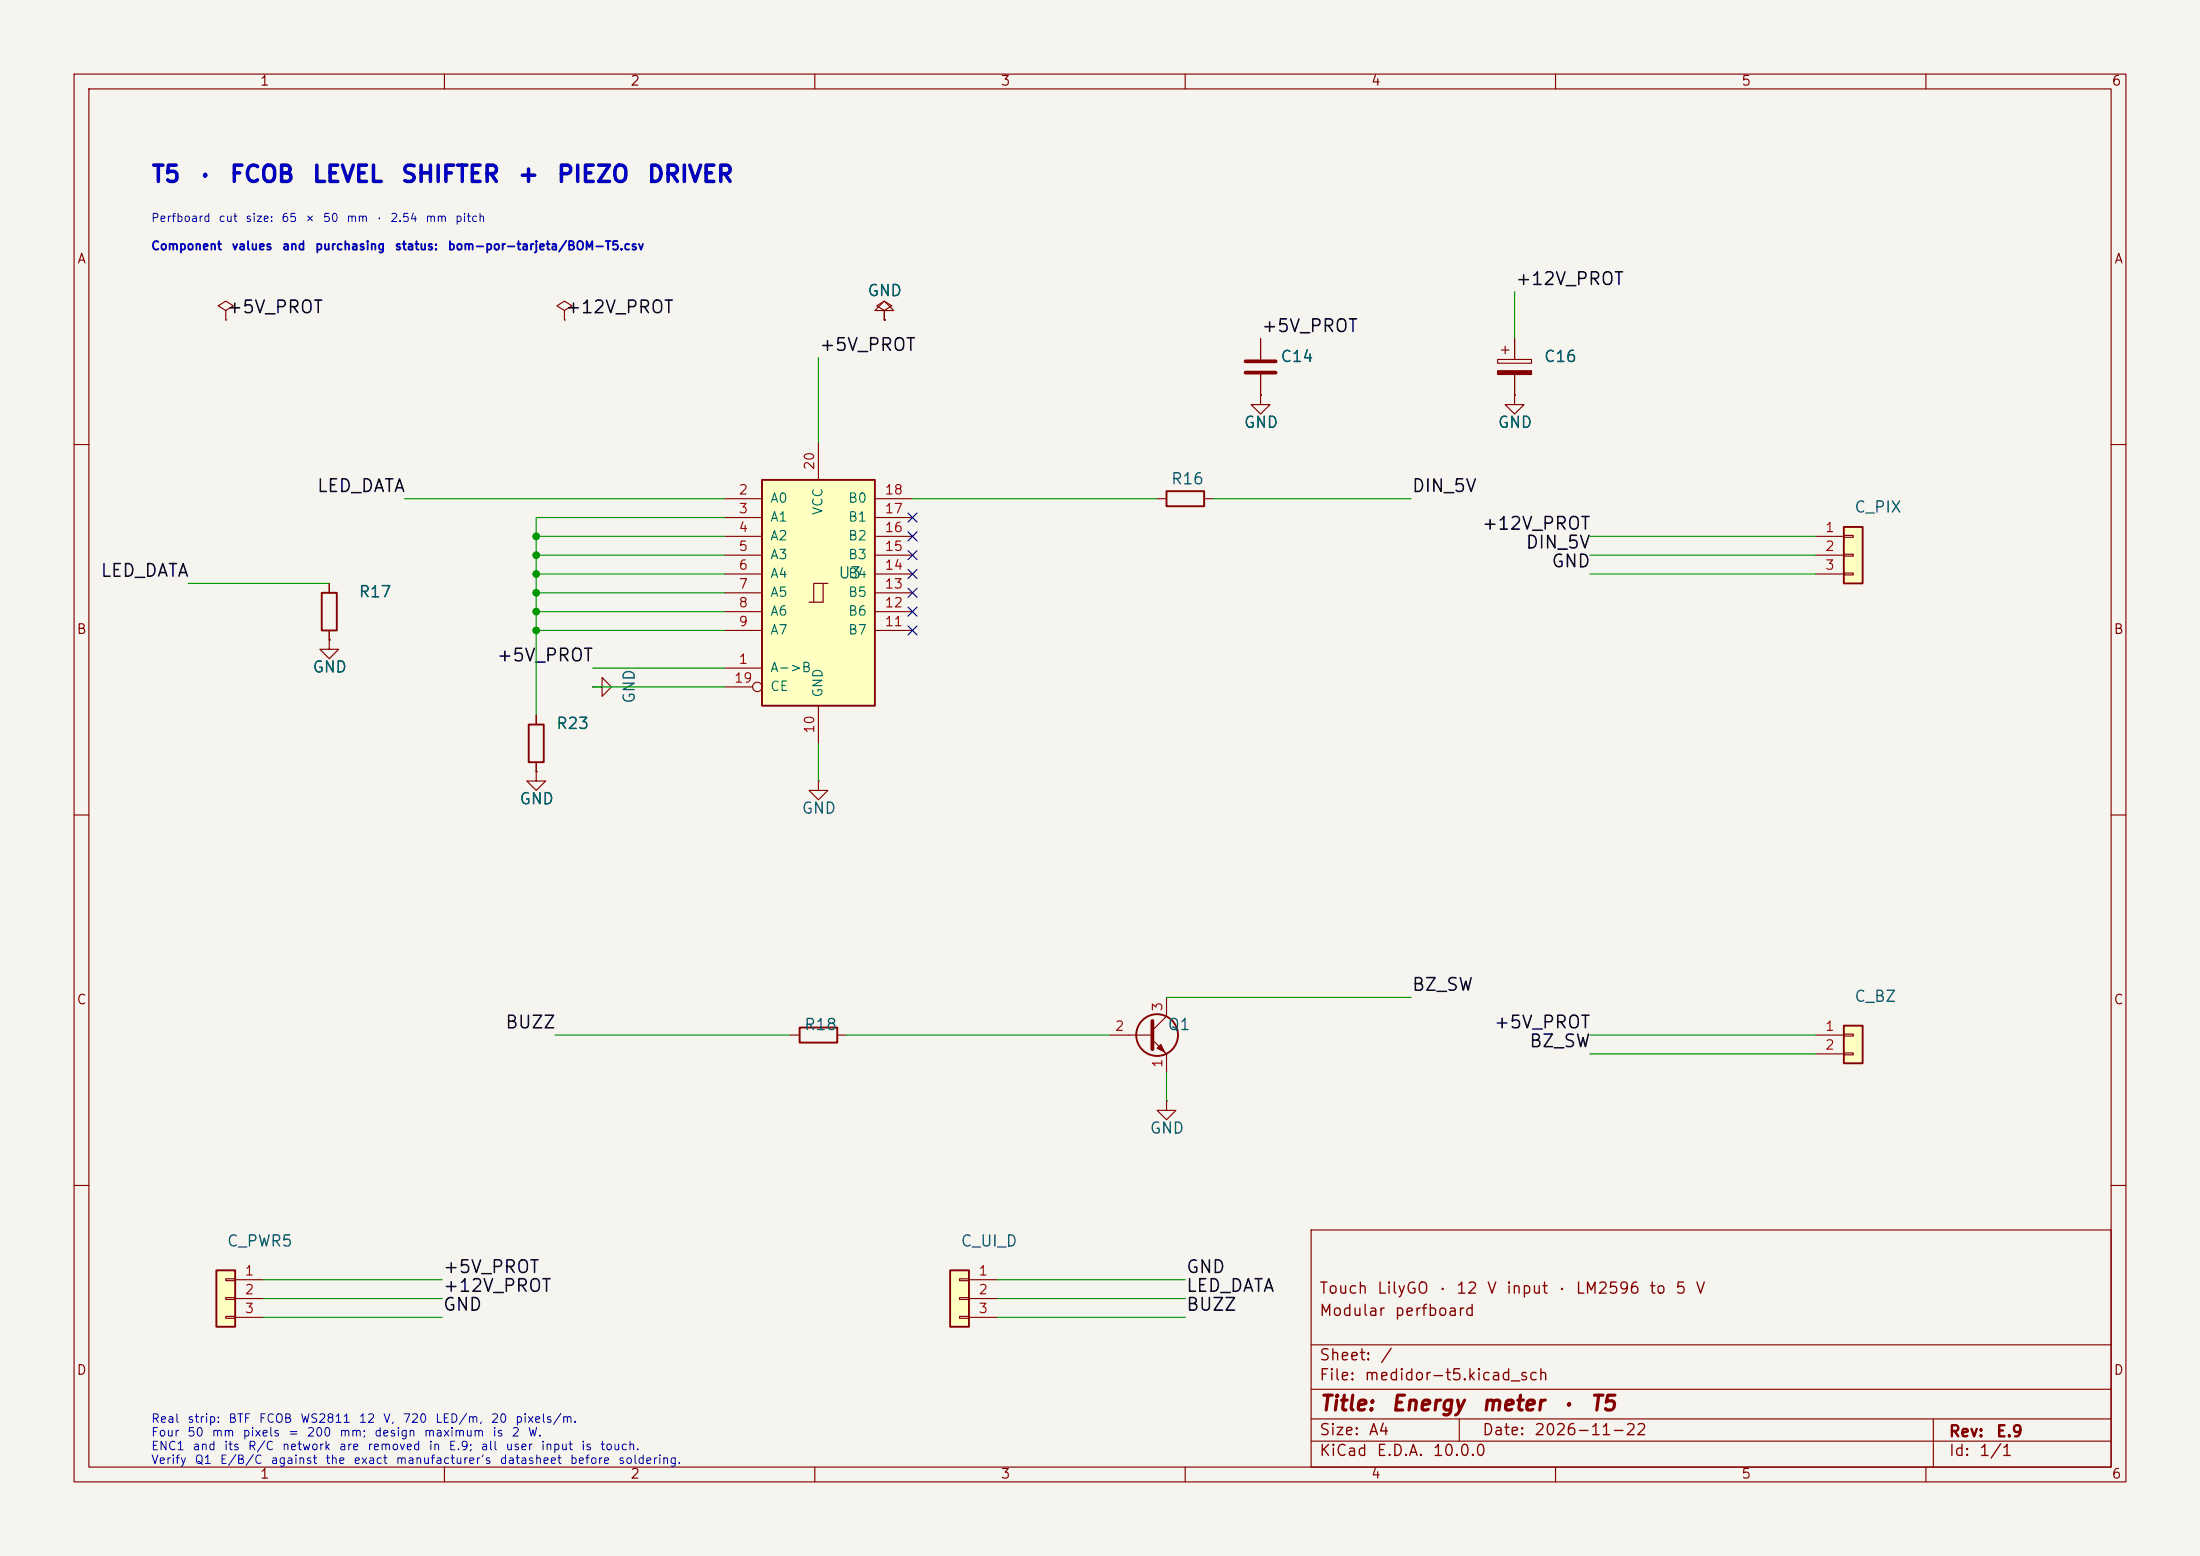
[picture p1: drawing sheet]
(kicad_sch
 (version 20250114)
 (generator "eeschema")
 (generator_version "9.0")
 (paper "A4")
 (title_block
  (title "Energy meter · T5")
  (date "2026-11-22")
  (rev "E.9")
  (company "")
  (comment 1 "Modular perfboard")
  (comment 2 "Touch LilyGO · 12 V input · LM2596 to 5 V"))
 (lib_symbols
  (symbol "74xx:74LS245"
   (pin_names
    (offset 1.016)) (exclude_from_sim no) (in_bom yes) (on_board yes)
   (in_pos_files yes)
   (duplicate_pin_numbers_are_jumpers no)
   (property "Reference" "U" (at -7.62 16.51 0) (show_name no) (do_not_autoplace no) (effects (font (size 1.27 1.27))))
   (property "Value" "74LS245" (at -7.62 -16.51 0) (show_name no) (do_not_autoplace no) (effects (font (size 1.27 1.27))))
   (property "Footprint" "" (at 0 0 0) (show_name no) (do_not_autoplace no) (hide yes) (effects (font (size 1.27 1.27))))
   (property "Datasheet" "http://www.ti.com/lit/gpn/sn74LS245" (at 0 0 0) (show_name no) (do_not_autoplace no) (hide yes) (effects (font (size 1.27 1.27))))
   (property "Description" "Octal BUS Transceivers, 3-State outputs" (at 0 0 0) (show_name no) (do_not_autoplace no) (hide yes) (effects (font (size 1.27 1.27))))
   (property "ki_locked" "" (at 0 0 0) (show_name no) (do_not_autoplace no) (effects (font (size 1.27 1.27))))
   (symbol "74LS245_1_0"
    (polyline (pts (xy -1.27 -1.27) (xy 0.635 -1.27) (xy 0.635 1.27) (xy 1.27 1.27)) (stroke (width 0) (type default)) (fill (type none)))
    (polyline (pts (xy -0.635 -1.27) (xy -0.635 1.27) (xy 0.635 1.27)) (stroke (width 0) (type default)) (fill (type none)))
    (pin input line (at -12.7 -10.16 0) (length 5.08) (name "A->B" (effects (font (size 1.27 1.27)))) (number "1" (effects (font (size 1.27 1.27)))))
    (pin tri_state line (at -12.7 12.7 0) (length 5.08) (name "A0" (effects (font (size 1.27 1.27)))) (number "2" (effects (font (size 1.27 1.27)))))
    (pin tri_state line (at -12.7 10.16 0) (length 5.08) (name "A1" (effects (font (size 1.27 1.27)))) (number "3" (effects (font (size 1.27 1.27)))))
    (pin tri_state line (at -12.7 7.62 0) (length 5.08) (name "A2" (effects (font (size 1.27 1.27)))) (number "4" (effects (font (size 1.27 1.27)))))
    (pin tri_state line (at -12.7 5.08 0) (length 5.08) (name "A3" (effects (font (size 1.27 1.27)))) (number "5" (effects (font (size 1.27 1.27)))))
    (pin tri_state line (at -12.7 2.54 0) (length 5.08) (name "A4" (effects (font (size 1.27 1.27)))) (number "6" (effects (font (size 1.27 1.27)))))
    (pin tri_state line (at -12.7 0 0) (length 5.08) (name "A5" (effects (font (size 1.27 1.27)))) (number "7" (effects (font (size 1.27 1.27)))))
    (pin tri_state line (at -12.7 -2.54 0) (length 5.08) (name "A6" (effects (font (size 1.27 1.27)))) (number "8" (effects (font (size 1.27 1.27)))))
    (pin tri_state line (at -12.7 -5.08 0) (length 5.08) (name "A7" (effects (font (size 1.27 1.27)))) (number "9" (effects (font (size 1.27 1.27)))))
    (pin power_in line (at 0 -20.32 90) (length 5.08) (name "GND" (effects (font (size 1.27 1.27)))) (number "10" (effects (font (size 1.27 1.27)))))
    (pin tri_state line (at 12.7 -5.08 180) (length 5.08) (name "B7" (effects (font (size 1.27 1.27)))) (number "11" (effects (font (size 1.27 1.27)))))
    (pin tri_state line (at 12.7 -2.54 180) (length 5.08) (name "B6" (effects (font (size 1.27 1.27)))) (number "12" (effects (font (size 1.27 1.27)))))
    (pin tri_state line (at 12.7 0 180) (length 5.08) (name "B5" (effects (font (size 1.27 1.27)))) (number "13" (effects (font (size 1.27 1.27)))))
    (pin tri_state line (at 12.7 2.54 180) (length 5.08) (name "B4" (effects (font (size 1.27 1.27)))) (number "14" (effects (font (size 1.27 1.27)))))
    (pin tri_state line (at 12.7 5.08 180) (length 5.08) (name "B3" (effects (font (size 1.27 1.27)))) (number "15" (effects (font (size 1.27 1.27)))))
    (pin tri_state line (at 12.7 7.62 180) (length 5.08) (name "B2" (effects (font (size 1.27 1.27)))) (number "16" (effects (font (size 1.27 1.27)))))
    (pin tri_state line (at 12.7 10.16 180) (length 5.08) (name "B1" (effects (font (size 1.27 1.27)))) (number "17" (effects (font (size 1.27 1.27)))))
    (pin tri_state line (at 12.7 12.7 180) (length 5.08) (name "B0" (effects (font (size 1.27 1.27)))) (number "18" (effects (font (size 1.27 1.27)))))
    (pin input inverted (at -12.7 -12.7 0) (length 5.08) (name "CE" (effects (font (size 1.27 1.27)))) (number "19" (effects (font (size 1.27 1.27)))))
    (pin power_in line (at 0 20.32 270) (length 5.08) (name "VCC" (effects (font (size 1.27 1.27)))) (number "20" (effects (font (size 1.27 1.27))))))
   (symbol "74LS245_1_1"
    (rectangle (start -7.62 15.24) (end 7.62 -15.24) (stroke (width 0.254) (type default)) (fill (type background))))
   (embedded_fonts no))
  (symbol "power:GND"
   (power global)
   (pin_numbers (hide yes))
   (pin_names
    (offset 0) (hide yes)) (exclude_from_sim no) (in_bom yes) (on_board yes)
   (in_pos_files yes)
   (duplicate_pin_numbers_are_jumpers no)
   (property "Reference" "#PWR" (at 0 -6.35 0) (show_name no) (do_not_autoplace no) (hide yes) (effects (font (size 1.27 1.27))))
   (property "Value" "GND" (at 0 -3.81 0) (show_name no) (do_not_autoplace no) (effects (font (size 1.27 1.27))))
   (property "Footprint" "" (at 0 0 0) (show_name no) (do_not_autoplace no) (hide yes) (effects (font (size 1.27 1.27))))
   (property "Datasheet" "" (at 0 0 0) (show_name no) (do_not_autoplace no) (hide yes) (effects (font (size 1.27 1.27))))
   (property "Description" "Power symbol creates a global label with name \"GND\" , ground" (at 0 0 0) (show_name no) (do_not_autoplace no) (hide yes) (effects (font (size 1.27 1.27))))
   (symbol "GND_0_1"
    (polyline (pts (xy 0 0) (xy 0 -1.27) (xy 1.27 -1.27) (xy 0 -2.54) (xy -1.27 -1.27) (xy 0 -1.27)) (stroke (width 0) (type default)) (fill (type none))))
   (symbol "GND_1_1"
    (pin power_in line (at 0 0 270) (length 0) (name "" (effects (font (size 1.27 1.27)))) (number "1" (effects (font (size 1.27 1.27))))))
   (embedded_fonts no))
  (symbol "Device:R"
   (pin_numbers (hide yes))
   (pin_names
    (offset 0)) (exclude_from_sim no) (in_bom yes) (on_board yes)
   (in_pos_files yes)
   (duplicate_pin_numbers_are_jumpers no)
   (property "Reference" "R" (at 2.032 0 90) (show_name no) (do_not_autoplace no) (effects (font (size 1.27 1.27))))
   (property "Value" "R" (at 0 0 90) (show_name no) (do_not_autoplace no) (effects (font (size 1.27 1.27))))
   (property "Footprint" "" (at -1.778 0 90) (show_name no) (do_not_autoplace no) (hide yes) (effects (font (size 1.27 1.27))))
   (property "Datasheet" "" (at 0 0 0) (show_name no) (do_not_autoplace no) (hide yes) (effects (font (size 1.27 1.27))))
   (property "Description" "Resistor" (at 0 0 0) (show_name no) (do_not_autoplace no) (hide yes) (effects (font (size 1.27 1.27))))
   (symbol "R_0_1"
    (rectangle (start -1.016 -2.54) (end 1.016 2.54) (stroke (width 0.254) (type default)) (fill (type none))))
   (symbol "R_1_1"
    (pin passive line (at 0 3.81 270) (length 1.27) (name "" (effects (font (size 1.27 1.27)))) (number "1" (effects (font (size 1.27 1.27)))))
    (pin passive line (at 0 -3.81 90) (length 1.27) (name "" (effects (font (size 1.27 1.27)))) (number "2" (effects (font (size 1.27 1.27))))))
   (embedded_fonts no))
  (symbol "Device:C"
   (pin_numbers (hide yes))
   (pin_names
    (offset 0.254)) (exclude_from_sim no) (in_bom yes) (on_board yes)
   (in_pos_files yes)
   (duplicate_pin_numbers_are_jumpers no)
   (property "Reference" "C" (at 0.635 2.54 0) (show_name no) (do_not_autoplace no) (effects (font (size 1.27 1.27)) (justify left)))
   (property "Value" "C" (at 0.635 -2.54 0) (show_name no) (do_not_autoplace no) (effects (font (size 1.27 1.27)) (justify left)))
   (property "Footprint" "" (at 0.9652 -3.81 0) (show_name no) (do_not_autoplace no) (hide yes) (effects (font (size 1.27 1.27))))
   (property "Datasheet" "" (at 0 0 0) (show_name no) (do_not_autoplace no) (hide yes) (effects (font (size 1.27 1.27))))
   (property "Description" "Unpolarized capacitor" (at 0 0 0) (show_name no) (do_not_autoplace no) (hide yes) (effects (font (size 1.27 1.27))))
   (symbol "C_0_1"
    (polyline (pts (xy -2.032 0.762) (xy 2.032 0.762)) (stroke (width 0.508) (type default)) (fill (type none)))
    (polyline (pts (xy -2.032 -0.762) (xy 2.032 -0.762)) (stroke (width 0.508) (type default)) (fill (type none))))
   (symbol "C_1_1"
    (pin passive line (at 0 3.81 270) (length 2.794) (name "" (effects (font (size 1.27 1.27)))) (number "1" (effects (font (size 1.27 1.27)))))
    (pin passive line (at 0 -3.81 90) (length 2.794) (name "" (effects (font (size 1.27 1.27)))) (number "2" (effects (font (size 1.27 1.27))))))
   (embedded_fonts no))
  (symbol "Connector_Generic:Conn_01x03"
   (pin_names
    (offset 1.016) (hide yes)) (exclude_from_sim no) (in_bom yes) (on_board yes)
   (in_pos_files yes)
   (duplicate_pin_numbers_are_jumpers no)
   (property "Reference" "J" (at 0 5.08 0) (show_name no) (do_not_autoplace no) (effects (font (size 1.27 1.27))))
   (property "Value" "Conn_01x03" (at 0 -5.08 0) (show_name no) (do_not_autoplace no) (effects (font (size 1.27 1.27))))
   (property "Footprint" "" (at 0 0 0) (show_name no) (do_not_autoplace no) (hide yes) (effects (font (size 1.27 1.27))))
   (property "Datasheet" "" (at 0 0 0) (show_name no) (do_not_autoplace no) (hide yes) (effects (font (size 1.27 1.27))))
   (property "Description" "Generic connector, single row, 01x03, script generated (kicad-library-utils/schlib/autogen/connector/)" (at 0 0 0) (show_name no) (do_not_autoplace no) (hide yes) (effects (font (size 1.27 1.27))))
   (symbol "Conn_01x03_1_1"
    (rectangle (start -1.27 3.81) (end 1.27 -3.81) (stroke (width 0.254) (type default)) (fill (type background)))
    (rectangle (start -1.27 2.667) (end 0 2.413) (stroke (width 0.1524) (type default)) (fill (type none)))
    (rectangle (start -1.27 0.127) (end 0 -0.127) (stroke (width 0.1524) (type default)) (fill (type none)))
    (rectangle (start -1.27 -2.413) (end 0 -2.667) (stroke (width 0.1524) (type default)) (fill (type none)))
    (pin passive line (at -5.08 2.54 0) (length 3.81) (name "Pin_1" (effects (font (size 1.27 1.27)))) (number "1" (effects (font (size 1.27 1.27)))))
    (pin passive line (at -5.08 0 0) (length 3.81) (name "Pin_2" (effects (font (size 1.27 1.27)))) (number "2" (effects (font (size 1.27 1.27)))))
    (pin passive line (at -5.08 -2.54 0) (length 3.81) (name "Pin_3" (effects (font (size 1.27 1.27)))) (number "3" (effects (font (size 1.27 1.27))))))
   (embedded_fonts no))
  (symbol "Device:C_Polarized"
   (pin_numbers (hide yes))
   (pin_names
    (offset 0.254)) (exclude_from_sim no) (in_bom yes) (on_board yes)
   (in_pos_files yes)
   (duplicate_pin_numbers_are_jumpers no)
   (property "Reference" "C" (at 0.635 2.54 0) (show_name no) (do_not_autoplace no) (effects (font (size 1.27 1.27)) (justify left)))
   (property "Value" "C_Polarized" (at 0.635 -2.54 0) (show_name no) (do_not_autoplace no) (effects (font (size 1.27 1.27)) (justify left)))
   (property "Footprint" "" (at 0.9652 -3.81 0) (show_name no) (do_not_autoplace no) (hide yes) (effects (font (size 1.27 1.27))))
   (property "Datasheet" "" (at 0 0 0) (show_name no) (do_not_autoplace no) (hide yes) (effects (font (size 1.27 1.27))))
   (property "Description" "Polarized capacitor" (at 0 0 0) (show_name no) (do_not_autoplace no) (hide yes) (effects (font (size 1.27 1.27))))
   (symbol "C_Polarized_0_1"
    (rectangle (start -2.286 0.508) (end 2.286 1.016) (stroke (width 0) (type default)) (fill (type none)))
    (polyline (pts (xy -1.778 2.286) (xy -0.762 2.286)) (stroke (width 0) (type default)) (fill (type none)))
    (polyline (pts (xy -1.27 2.794) (xy -1.27 1.778)) (stroke (width 0) (type default)) (fill (type none)))
    (rectangle (start 2.286 -0.508) (end -2.286 -1.016) (stroke (width 0) (type default)) (fill (type outline))))
   (symbol "C_Polarized_1_1"
    (pin passive line (at 0 3.81 270) (length 2.794) (name "" (effects (font (size 1.27 1.27)))) (number "1" (effects (font (size 1.27 1.27)))))
    (pin passive line (at 0 -3.81 90) (length 2.794) (name "" (effects (font (size 1.27 1.27)))) (number "2" (effects (font (size 1.27 1.27))))))
   (embedded_fonts no))
  (symbol "Transistor_BJT:Q_NPN_EBC"
   (pin_names
    (offset 0) (hide yes)) (exclude_from_sim no) (in_bom yes) (on_board yes)
   (in_pos_files yes)
   (duplicate_pin_numbers_are_jumpers no)
   (property "Reference" "Q" (at 5.08 1.27 0) (show_name no) (do_not_autoplace no) (effects (font (size 1.27 1.27)) (justify left)))
   (property "Value" "Q_NPN_EBC" (at 5.08 -1.27 0) (show_name no) (do_not_autoplace no) (effects (font (size 1.27 1.27)) (justify left)))
   (property "Footprint" "" (at 5.08 2.54 0) (show_name no) (do_not_autoplace no) (hide yes) (effects (font (size 1.27 1.27))))
   (property "Datasheet" "" (at 0 0 0) (show_name no) (do_not_autoplace no) (hide yes) (effects (font (size 1.27 1.27))))
   (property "Description" "NPN transistor, emitter/base/collector" (at 0 0 0) (show_name no) (do_not_autoplace no) (hide yes) (effects (font (size 1.27 1.27))))
   (property "Sim.Device" "NPN" (at 0 0 0) (show_name no) (do_not_autoplace no) (hide yes) (effects (font (size 1.27 1.27))))
   (property "Sim.Pins" "1=E 2=B 3=C" (at 0 0 0) (show_name no) (do_not_autoplace no) (hide yes) (effects (font (size 1.27 1.27))))
   (symbol "Q_NPN_EBC_0_1"
    (polyline (pts (xy -2.54 0) (xy 0.635 0)) (stroke (width 0) (type default)) (fill (type none)))
    (polyline (pts (xy 0.635 1.905) (xy 0.635 -1.905)) (stroke (width 0.508) (type default)) (fill (type none)))
    (circle (center 1.27 0) (radius 2.8194) (stroke (width 0.254) (type default)) (fill (type none))))
   (symbol "Q_NPN_EBC_1_1"
    (polyline (pts (xy 0.635 0.635) (xy 2.54 2.54)) (stroke (width 0) (type default)) (fill (type none)))
    (polyline (pts (xy 0.635 -0.635) (xy 2.54 -2.54)) (stroke (width 0) (type default)) (fill (type none)))
    (polyline (pts (xy 1.27 -1.778) (xy 1.778 -1.27) (xy 2.286 -2.286) (xy 1.27 -1.778)) (stroke (width 0) (type default)) (fill (type outline)))
    (pin passive line (at 2.54 -5.08 90) (length 2.54) (name "E" (effects (font (size 1.27 1.27)))) (number "1" (effects (font (size 1.27 1.27)))))
    (pin input line (at -5.08 0 0) (length 2.54) (name "B" (effects (font (size 1.27 1.27)))) (number "2" (effects (font (size 1.27 1.27)))))
    (pin passive line (at 2.54 5.08 270) (length 2.54) (name "C" (effects (font (size 1.27 1.27)))) (number "3" (effects (font (size 1.27 1.27))))))
   (embedded_fonts no))
  (symbol "Connector_Generic:Conn_01x02"
   (pin_names
    (offset 1.016) (hide yes)) (exclude_from_sim no) (in_bom yes) (on_board yes)
   (in_pos_files yes)
   (duplicate_pin_numbers_are_jumpers no)
   (property "Reference" "J" (at 0 2.54 0) (show_name no) (do_not_autoplace no) (effects (font (size 1.27 1.27))))
   (property "Value" "Conn_01x02" (at 0 -5.08 0) (show_name no) (do_not_autoplace no) (effects (font (size 1.27 1.27))))
   (property "Footprint" "" (at 0 0 0) (show_name no) (do_not_autoplace no) (hide yes) (effects (font (size 1.27 1.27))))
   (property "Datasheet" "" (at 0 0 0) (show_name no) (do_not_autoplace no) (hide yes) (effects (font (size 1.27 1.27))))
   (property "Description" "Generic connector, single row, 01x02, script generated (kicad-library-utils/schlib/autogen/connector/)" (at 0 0 0) (show_name no) (do_not_autoplace no) (hide yes) (effects (font (size 1.27 1.27))))
   (symbol "Conn_01x02_1_1"
    (rectangle (start -1.27 1.27) (end 1.27 -3.81) (stroke (width 0.254) (type default)) (fill (type background)))
    (rectangle (start -1.27 0.127) (end 0 -0.127) (stroke (width 0.1524) (type default)) (fill (type none)))
    (rectangle (start -1.27 -2.413) (end 0 -2.667) (stroke (width 0.1524) (type default)) (fill (type none)))
    (pin passive line (at -5.08 0 0) (length 3.81) (name "Pin_1" (effects (font (size 1.27 1.27)))) (number "1" (effects (font (size 1.27 1.27)))))
    (pin passive line (at -5.08 -2.54 0) (length 3.81) (name "Pin_2" (effects (font (size 1.27 1.27)))) (number "2" (effects (font (size 1.27 1.27))))))
   (embedded_fonts no))
  (symbol "power:PWR_FLAG"
   (power global)
   (pin_numbers (hide yes))
   (pin_names
    (offset 0) (hide yes)) (exclude_from_sim no) (in_bom yes) (on_board yes)
   (in_pos_files yes)
   (duplicate_pin_numbers_are_jumpers no)
   (property "Reference" "#FLG" (at 0 1.905 0) (show_name no) (do_not_autoplace no) (hide yes) (effects (font (size 1.27 1.27))))
   (property "Value" "PWR_FLAG" (at 0 3.81 0) (show_name no) (do_not_autoplace no) (effects (font (size 1.27 1.27))))
   (property "Footprint" "" (at 0 0 0) (show_name no) (do_not_autoplace no) (hide yes) (effects (font (size 1.27 1.27))))
   (property "Datasheet" "" (at 0 0 0) (show_name no) (do_not_autoplace no) (hide yes) (effects (font (size 1.27 1.27))))
   (property "Description" "Special symbol for telling ERC where power comes from" (at 0 0 0) (show_name no) (do_not_autoplace no) (hide yes) (effects (font (size 1.27 1.27))))
   (symbol "PWR_FLAG_0_0"
    (pin power_out line (at 0 0 90) (length 0) (name "" (effects (font (size 1.27 1.27)))) (number "1" (effects (font (size 1.27 1.27))))))
   (symbol "PWR_FLAG_0_1"
    (polyline (pts (xy 0 0) (xy 0 1.27) (xy -1.016 1.905) (xy 0 2.54) (xy 1.016 1.905) (xy 0 1.27)) (stroke (width 0) (type default)) (fill (type none))))
   (embedded_fonts no)))
 (junction
  (at 72.39 72.39)
  (diameter 0)
  (color 0 0 0 0))
 (junction
  (at 72.39 74.93)
  (diameter 0)
  (color 0 0 0 0))
 (junction
  (at 72.39 77.47)
  (diameter 0)
  (color 0 0 0 0))
 (junction
  (at 72.39 80.01)
  (diameter 0)
  (color 0 0 0 0))
 (junction
  (at 72.39 82.55)
  (diameter 0)
  (color 0 0 0 0))
 (junction
  (at 72.39 85.09)
  (diameter 0)
  (color 0 0 0 0))
 (wire
  (pts (xy 110.49 59.69) (xy 110.49 48.26))
  (stroke (width 0) (type default)))
 (wire
  (pts (xy 97.79 90.17) (xy 80.01 90.17))
  (stroke (width 0) (type default)))
 (wire
  (pts (xy 97.79 92.71) (xy 80.01 92.71))
  (stroke (width 0) (type default)))
 (wire
  (pts (xy 110.49 100.33) (xy 110.49 105.41))
  (stroke (width 0) (type default)))
 (wire
  (pts (xy 97.79 69.85) (xy 72.39 69.85))
  (stroke (width 0) (type default)))
 (wire
  (pts (xy 97.79 72.39) (xy 72.39 72.39))
  (stroke (width 0) (type default)))
 (wire
  (pts (xy 97.79 74.93) (xy 72.39 74.93))
  (stroke (width 0) (type default)))
 (wire
  (pts (xy 97.79 77.47) (xy 72.39 77.47))
  (stroke (width 0) (type default)))
 (wire
  (pts (xy 97.79 80.01) (xy 72.39 80.01))
  (stroke (width 0) (type default)))
 (wire
  (pts (xy 97.79 82.55) (xy 72.39 82.55))
  (stroke (width 0) (type default)))
 (wire
  (pts (xy 97.79 85.09) (xy 72.39 85.09))
  (stroke (width 0) (type default)))
 (wire
  (pts (xy 72.39 69.85) (xy 72.39 85.09))
  (stroke (width 0) (type default)))
 (wire
  (pts (xy 72.39 85.09) (xy 72.39 96.52))
  (stroke (width 0) (type default)))
 (wire
  (pts (xy 97.79 67.31) (xy 54.61 67.31))
  (stroke (width 0) (type default)))
 (wire
  (pts (xy 123.19 67.31) (xy 156.21 67.31))
  (stroke (width 0) (type default)))
 (wire
  (pts (xy 163.83 67.31) (xy 190.5 67.31))
  (stroke (width 0) (type default)))
 (wire
  (pts (xy 44.45 78.74) (xy 25.4 78.74))
  (stroke (width 0) (type default)))
 (wire
  (pts (xy 245.11 72.39) (xy 214.63 72.39))
  (stroke (width 0) (type default)))
 (wire
  (pts (xy 245.11 74.93) (xy 214.63 74.93))
  (stroke (width 0) (type default)))
 (wire
  (pts (xy 245.11 77.47) (xy 214.63 77.47))
  (stroke (width 0) (type default)))
 (wire
  (pts (xy 204.47 45.72) (xy 204.47 39.37))
  (stroke (width 0) (type default)))
 (wire
  (pts (xy 74.93 139.7) (xy 106.68 139.7))
  (stroke (width 0) (type default)))
 (wire
  (pts (xy 114.3 139.7) (xy 149.86 139.7))
  (stroke (width 0) (type default)))
 (wire
  (pts (xy 157.48 144.78) (xy 157.48 148.59))
  (stroke (width 0) (type default)))
 (wire
  (pts (xy 157.48 134.62) (xy 190.5 134.62))
  (stroke (width 0) (type default)))
 (wire
  (pts (xy 245.11 139.7) (xy 214.63 139.7))
  (stroke (width 0) (type default)))
 (wire
  (pts (xy 245.11 142.24) (xy 214.63 142.24))
  (stroke (width 0) (type default)))
 (wire
  (pts (xy 35.56 172.72) (xy 59.69 172.72))
  (stroke (width 0) (type default)))
 (wire
  (pts (xy 35.56 175.26) (xy 59.69 175.26))
  (stroke (width 0) (type default)))
 (wire
  (pts (xy 35.56 177.8) (xy 59.69 177.8))
  (stroke (width 0) (type default)))
 (wire
  (pts (xy 134.62 172.72) (xy 160.02 172.72))
  (stroke (width 0) (type default)))
 (wire
  (pts (xy 134.62 175.26) (xy 160.02 175.26))
  (stroke (width 0) (type default)))
 (wire
  (pts (xy 134.62 177.8) (xy 160.02 177.8))
  (stroke (width 0) (type default)))
 (text "T5 · FCOB LEVEL SHIFTER + PIEZO DRIVER"
  (exclude_from_sim no)
  (at 20.32 25.4 0)
  (effects (font (size 2.2 2.2)
    (bold yes)) (justify left bottom)))
 (text "Perfboard cut size: 65 × 50 mm · 2.54 mm pitch"
  (exclude_from_sim no)
  (at 20.32 30.48 0)
  (effects (font (size 1.1 1.1)) (justify left bottom)))
 (text "Component values and purchasing status: bom-por-tarjeta/BOM-T5.csv"
  (exclude_from_sim no)
  (at 20.32 34.29 0)
  (effects (font (size 1.15 1.15)
    (bold yes)) (justify left bottom)))
 (symbol
  (lib_id "74xx:74LS245")
  (at 110.49 80.01 0)
  (unit 1)
  (exclude_from_sim no)
  (in_bom yes)
  (on_board yes)
  (dnp no)
  (property "Reference" "U3" (at 113.03 77.47 0) (effects (font (size 1.5 1.5)) (justify left)))
  (property "Value" "74HCT245N" (at 113.03 82.55 0) (effects (font (size 1.5 1.5)) (justify left) (hide yes)))
  (property "Footprint" "Package_DIP:DIP-20_W7.62mm" (at 110.49 80.01 0) (effects (font (size 1.5 1.5)) (hide yes)))
  (property "Datasheet" "" (at 110.49 80.01 0) (effects (font (size 1.5 1.5)) (hide yes)))
  (pin "1")
  (pin "2")
  (pin "3")
  (pin "4")
  (pin "5")
  (pin "6")
  (pin "7")
  (pin "8")
  (pin "9")
  (pin "10")
  (pin "11")
  (pin "12")
  (pin "13")
  (pin "14")
  (pin "15")
  (pin "16")
  (pin "17")
  (pin "18")
  (pin "19")
  (pin "20"))
 (no_connect
  (at 123.19 85.09))
 (no_connect
  (at 123.19 82.55))
 (no_connect
  (at 123.19 80.01))
 (no_connect
  (at 123.19 77.47))
 (no_connect
  (at 123.19 74.93))
 (no_connect
  (at 123.19 72.39))
 (no_connect
  (at 123.19 69.85))
 (label "+5V_PROT"
  (at 110.49 48.26 0)
  (effects (font (size 1.7 1.7)) (justify left bottom)))
 (label "+5V_PROT"
  (at 80.01 90.17 180)
  (effects (font (size 1.7 1.7)) (justify right bottom)))
 (symbol
  (lib_id "power:GND")
  (at 80.01 92.71 90)
  (unit 1)
  (exclude_from_sim no)
  (in_bom no)
  (on_board yes)
  (dnp no)
  (property "Reference" "#PWR001" (at 80.01 92.71 0) (effects (font (size 1.5 1.5)) (hide yes)))
  (property "Value" "GND" (at 85.09 92.71 0) (effects (font (size 1.5 1.5))))
  (property "Footprint" "" (at 80.01 92.71 0) (effects (font (size 1.5 1.5)) (hide yes)))
  (property "Datasheet" "" (at 80.01 92.71 0) (effects (font (size 1.5 1.5)) (hide yes)))
  (pin "1"))
 (symbol
  (lib_id "power:GND")
  (at 110.49 105.41 0)
  (unit 1)
  (exclude_from_sim no)
  (in_bom no)
  (on_board yes)
  (dnp no)
  (property "Reference" "#PWR002" (at 110.49 105.41 0) (effects (font (size 1.5 1.5)) (hide yes)))
  (property "Value" "GND" (at 110.49 109.22 0) (effects (font (size 1.5 1.5))))
  (property "Footprint" "" (at 110.49 105.41 0) (effects (font (size 1.5 1.5)) (hide yes)))
  (property "Datasheet" "" (at 110.49 105.41 0) (effects (font (size 1.5 1.5)) (hide yes)))
  (pin "1"))
 (symbol
  (lib_id "Device:R")
  (at 72.39 100.33 0)
  (unit 1)
  (exclude_from_sim no)
  (in_bom yes)
  (on_board yes)
  (dnp no)
  (property "Reference" "R23" (at 74.93 97.79 0) (effects (font (size 1.5 1.5)) (justify left)))
  (property "Value" "10k 1%" (at 74.93 101.6 0) (effects (font (size 1.5 1.5)) (justify left) (hide yes)))
  (property "Footprint" "Resistor_THT:R_Axial_DIN0207_L6.3mm_D2.5mm_P10.16mm_Horizontal" (at 72.39 100.33 0) (effects (font (size 1.5 1.5)) (hide yes)))
  (property "Datasheet" "" (at 72.39 100.33 0) (effects (font (size 1.5 1.5)) (hide yes)))
  (pin "1")
  (pin "2"))
 (symbol
  (lib_id "power:GND")
  (at 72.39 104.14 0)
  (unit 1)
  (exclude_from_sim no)
  (in_bom no)
  (on_board yes)
  (dnp no)
  (property "Reference" "#PWR003" (at 72.39 104.14 0) (effects (font (size 1.5 1.5)) (hide yes)))
  (property "Value" "GND" (at 72.39 107.95 0) (effects (font (size 1.5 1.5))))
  (property "Footprint" "" (at 72.39 104.14 0) (effects (font (size 1.5 1.5)) (hide yes)))
  (property "Datasheet" "" (at 72.39 104.14 0) (effects (font (size 1.5 1.5)) (hide yes)))
  (pin "1"))
 (label "LED_DATA"
  (at 54.61 67.31 180)
  (effects (font (size 1.7 1.7)) (justify right bottom)))
 (symbol
  (lib_id "Device:R")
  (at 160.02 67.31 90)
  (unit 1)
  (exclude_from_sim no)
  (in_bom yes)
  (on_board yes)
  (dnp no)
  (property "Reference" "R16" (at 162.56 64.77 90) (effects (font (size 1.5 1.5)) (justify left)))
  (property "Value" "330Ω 1%" (at 162.56 69.85 90) (effects (font (size 1.5 1.5)) (justify left) (hide yes)))
  (property "Footprint" "Resistor_THT:R_Axial_DIN0207_L6.3mm_D2.5mm_P10.16mm_Horizontal" (at 160.02 67.31 0) (effects (font (size 1.5 1.5)) (hide yes)))
  (property "Datasheet" "" (at 160.02 67.31 0) (effects (font (size 1.5 1.5)) (hide yes)))
  (pin "1")
  (pin "2"))
 (label "DIN_5V"
  (at 190.5 67.31 0)
  (effects (font (size 1.7 1.7)) (justify left bottom)))
 (symbol
  (lib_id "Device:C")
  (at 170.18 49.53 0)
  (unit 1)
  (exclude_from_sim no)
  (in_bom yes)
  (on_board yes)
  (dnp no)
  (property "Reference" "C14" (at 172.72 48.26 0) (effects (font (size 1.5 1.5)) (justify left)))
  (property "Value" "100n 50V" (at 172.72 52.07 0) (effects (font (size 1.5 1.5)) (justify left) (hide yes)))
  (property "Footprint" "Capacitor_THT:C_Disc_D5.0mm_W2.5mm_P5.00mm" (at 170.18 49.53 0) (effects (font (size 1.5 1.5)) (hide yes)))
  (property "Datasheet" "" (at 170.18 49.53 0) (effects (font (size 1.5 1.5)) (hide yes)))
  (pin "1")
  (pin "2"))
 (label "+5V_PROT"
  (at 170.18 45.72 0)
  (effects (font (size 1.7 1.7)) (justify left bottom)))
 (symbol
  (lib_id "power:GND")
  (at 170.18 53.34 0)
  (unit 1)
  (exclude_from_sim no)
  (in_bom no)
  (on_board yes)
  (dnp no)
  (property "Reference" "#PWR004" (at 170.18 53.34 0) (effects (font (size 1.5 1.5)) (hide yes)))
  (property "Value" "GND" (at 170.18 57.15 0) (effects (font (size 1.5 1.5))))
  (property "Footprint" "" (at 170.18 53.34 0) (effects (font (size 1.5 1.5)) (hide yes)))
  (property "Datasheet" "" (at 170.18 53.34 0) (effects (font (size 1.5 1.5)) (hide yes)))
  (pin "1"))
 (symbol
  (lib_id "Device:R")
  (at 44.45 82.55 0)
  (unit 1)
  (exclude_from_sim no)
  (in_bom yes)
  (on_board yes)
  (dnp no)
  (property "Reference" "R17" (at 48.26 80.01 0) (effects (font (size 1.5 1.5)) (justify left)))
  (property "Value" "10k 1%" (at 48.26 83.82 0) (effects (font (size 1.5 1.5)) (justify left) (hide yes)))
  (property "Footprint" "Resistor_THT:R_Axial_DIN0207_L6.3mm_D2.5mm_P10.16mm_Horizontal" (at 44.45 82.55 0) (effects (font (size 1.5 1.5)) (hide yes)))
  (property "Datasheet" "" (at 44.45 82.55 0) (effects (font (size 1.5 1.5)) (hide yes)))
  (pin "1")
  (pin "2"))
 (label "LED_DATA"
  (at 25.4 78.74 180)
  (effects (font (size 1.7 1.7)) (justify right bottom)))
 (symbol
  (lib_id "power:GND")
  (at 44.45 86.36 0)
  (unit 1)
  (exclude_from_sim no)
  (in_bom no)
  (on_board yes)
  (dnp no)
  (property "Reference" "#PWR005" (at 44.45 86.36 0) (effects (font (size 1.5 1.5)) (hide yes)))
  (property "Value" "GND" (at 44.45 90.17 0) (effects (font (size 1.5 1.5))))
  (property "Footprint" "" (at 44.45 86.36 0) (effects (font (size 1.5 1.5)) (hide yes)))
  (property "Datasheet" "" (at 44.45 86.36 0) (effects (font (size 1.5 1.5)) (hide yes)))
  (pin "1"))
 (symbol
  (lib_id "Connector_Generic:Conn_01x03")
  (at 250.19 74.93 0)
  (unit 1)
  (exclude_from_sim no)
  (in_bom yes)
  (on_board yes)
  (dnp no)
  (property "Reference" "C_PIX" (at 250.19 68.58 0) (effects (font (size 1.5 1.5)) (justify left)))
  (property "Value" "FCOB: +12V_PROT / DIN / GND" (at 252.73 77.47 0) (effects (font (size 1.5 1.5)) (justify left) (hide yes)))
  (property "Footprint" "Connector_JST:JST_XH_B3B-XH-A_1x03_P2.50mm_Vertical" (at 250.19 74.93 0) (effects (font (size 1.5 1.5)) (hide yes)))
  (property "Datasheet" "" (at 250.19 74.93 0) (effects (font (size 1.5 1.5)) (hide yes)))
  (pin "1")
  (pin "2")
  (pin "3"))
 (label "+12V_PROT"
  (at 214.63 72.39 180)
  (effects (font (size 1.7 1.7)) (justify right bottom)))
 (label "DIN_5V"
  (at 214.63 74.93 180)
  (effects (font (size 1.7 1.7)) (justify right bottom)))
 (label "GND"
  (at 214.63 77.47 180)
  (effects (font (size 1.7 1.7)) (justify right bottom)))
 (symbol
  (lib_id "Device:C_Polarized")
  (at 204.47 49.53 0)
  (unit 1)
  (exclude_from_sim no)
  (in_bom yes)
  (on_board yes)
  (dnp no)
  (property "Reference" "C16" (at 208.28 48.26 0) (effects (font (size 1.5 1.5)) (justify left)))
  (property "Value" "680u 16V" (at 208.28 52.07 0) (effects (font (size 1.5 1.5)) (justify left) (hide yes)))
  (property "Footprint" "Capacitor_THT:CP_Radial_D10.0mm_P5.00mm" (at 204.47 49.53 0) (effects (font (size 1.5 1.5)) (hide yes)))
  (property "Datasheet" "" (at 204.47 49.53 0) (effects (font (size 1.5 1.5)) (hide yes)))
  (pin "1")
  (pin "2"))
 (label "+12V_PROT"
  (at 204.47 39.37 0)
  (effects (font (size 1.7 1.7)) (justify left bottom)))
 (symbol
  (lib_id "power:GND")
  (at 204.47 53.34 0)
  (unit 1)
  (exclude_from_sim no)
  (in_bom no)
  (on_board yes)
  (dnp no)
  (property "Reference" "#PWR006" (at 204.47 53.34 0) (effects (font (size 1.5 1.5)) (hide yes)))
  (property "Value" "GND" (at 204.47 57.15 0) (effects (font (size 1.5 1.5))))
  (property "Footprint" "" (at 204.47 53.34 0) (effects (font (size 1.5 1.5)) (hide yes)))
  (property "Datasheet" "" (at 204.47 53.34 0) (effects (font (size 1.5 1.5)) (hide yes)))
  (pin "1"))
 (symbol
  (lib_id "Device:R")
  (at 110.49 139.7 90)
  (unit 1)
  (exclude_from_sim no)
  (in_bom yes)
  (on_board yes)
  (dnp no)
  (property "Reference" "R18" (at 113.03 138.43 90) (effects (font (size 1.5 1.5)) (justify left)))
  (property "Value" "1k 1%" (at 113.03 142.24 90) (effects (font (size 1.5 1.5)) (justify left) (hide yes)))
  (property "Footprint" "Resistor_THT:R_Axial_DIN0207_L6.3mm_D2.5mm_P10.16mm_Horizontal" (at 110.49 139.7 0) (effects (font (size 1.5 1.5)) (hide yes)))
  (property "Datasheet" "" (at 110.49 139.7 0) (effects (font (size 1.5 1.5)) (hide yes)))
  (pin "1")
  (pin "2"))
 (symbol
  (lib_id "Transistor_BJT:Q_NPN_EBC")
  (at 154.94 139.7 0)
  (unit 1)
  (exclude_from_sim no)
  (in_bom yes)
  (on_board yes)
  (dnp no)
  (property "Reference" "Q1" (at 157.48 138.43 0) (effects (font (size 1.5 1.5)) (justify left)))
  (property "Value" "PN2222A" (at 157.48 142.24 0) (effects (font (size 1.5 1.5)) (justify left) (hide yes)))
  (property "Footprint" "Package_TO_SOT_THT:TO-92_Inline" (at 154.94 139.7 0) (effects (font (size 1.5 1.5)) (hide yes)))
  (property "Datasheet" "" (at 154.94 139.7 0) (effects (font (size 1.5 1.5)) (hide yes)))
  (pin "1")
  (pin "2")
  (pin "3"))
 (label "BUZZ"
  (at 74.93 139.7 180)
  (effects (font (size 1.7 1.7)) (justify right bottom)))
 (symbol
  (lib_id "power:GND")
  (at 157.48 148.59 0)
  (unit 1)
  (exclude_from_sim no)
  (in_bom no)
  (on_board yes)
  (dnp no)
  (property "Reference" "#PWR007" (at 157.48 148.59 0) (effects (font (size 1.5 1.5)) (hide yes)))
  (property "Value" "GND" (at 157.48 152.4 0) (effects (font (size 1.5 1.5))))
  (property "Footprint" "" (at 157.48 148.59 0) (effects (font (size 1.5 1.5)) (hide yes)))
  (property "Datasheet" "" (at 157.48 148.59 0) (effects (font (size 1.5 1.5)) (hide yes)))
  (pin "1"))
 (label "BZ_SW"
  (at 190.5 134.62 0)
  (effects (font (size 1.7 1.7)) (justify left bottom)))
 (symbol
  (lib_id "Connector_Generic:Conn_01x02")
  (at 250.19 139.7 0)
  (unit 1)
  (exclude_from_sim no)
  (in_bom yes)
  (on_board yes)
  (dnp no)
  (property "Reference" "C_BZ" (at 250.19 134.62 0) (effects (font (size 1.5 1.5)) (justify left)))
  (property "Value" "PANEL PIEZO: +5V_PROT / BZ_SW" (at 252.73 142.24 0) (effects (font (size 1.5 1.5)) (justify left) (hide yes)))
  (property "Footprint" "Connector_JST:JST_XH_B2B-XH-A_1x02_P2.50mm_Vertical" (at 250.19 139.7 0) (effects (font (size 1.5 1.5)) (hide yes)))
  (property "Datasheet" "" (at 250.19 139.7 0) (effects (font (size 1.5 1.5)) (hide yes)))
  (pin "1")
  (pin "2"))
 (label "+5V_PROT"
  (at 214.63 139.7 180)
  (effects (font (size 1.7 1.7)) (justify right bottom)))
 (label "BZ_SW"
  (at 214.63 142.24 180)
  (effects (font (size 1.7 1.7)) (justify right bottom)))
 (symbol
  (lib_id "Connector_Generic:Conn_01x03")
  (at 30.48 175.26 0)
  (mirror y)
  (unit 1)
  (exclude_from_sim no)
  (in_bom yes)
  (on_board yes)
  (dnp no)
  (property "Reference" "C_PWR5" (at 30.48 167.64 0) (effects (font (size 1.5 1.5)) (justify right)))
  (property "Value" "+5V_PROT / +12V_PROT / GND" (at 33.02 176.53 0) (effects (font (size 1.5 1.5)) (justify right) (hide yes)))
  (property "Footprint" "Connector_JST:JST_XH_B3B-XH-A_1x03_P2.50mm_Vertical" (at 30.48 175.26 0) (effects (font (size 1.5 1.5)) (hide yes)))
  (property "Datasheet" "" (at 30.48 175.26 0) (effects (font (size 1.5 1.5)) (hide yes)))
  (pin "1")
  (pin "2")
  (pin "3"))
 (label "+5V_PROT"
  (at 59.69 172.72 0)
  (effects (font (size 1.7 1.7)) (justify left bottom)))
 (label "+12V_PROT"
  (at 59.69 175.26 0)
  (effects (font (size 1.7 1.7)) (justify left bottom)))
 (label "GND"
  (at 59.69 177.8 0)
  (effects (font (size 1.7 1.7)) (justify left bottom)))
 (symbol
  (lib_id "Connector_Generic:Conn_01x03")
  (at 129.54 175.26 0)
  (mirror y)
  (unit 1)
  (exclude_from_sim no)
  (in_bom yes)
  (on_board yes)
  (dnp no)
  (property "Reference" "C_UI_D" (at 129.54 167.64 0) (effects (font (size 1.5 1.5)) (justify right)))
  (property "Value" "GND / DATA / BUZZ" (at 133.35 176.53 0) (effects (font (size 1.5 1.5)) (justify right) (hide yes)))
  (property "Footprint" "Connector_JST:JST_XH_B3B-XH-A_1x03_P2.50mm_Vertical" (at 129.54 175.26 0) (effects (font (size 1.5 1.5)) (hide yes)))
  (property "Datasheet" "" (at 129.54 175.26 0) (effects (font (size 1.5 1.5)) (hide yes)))
  (pin "1")
  (pin "2")
  (pin "3"))
 (label "GND"
  (at 160.02 172.72 0)
  (effects (font (size 1.7 1.7)) (justify left bottom)))
 (label "LED_DATA"
  (at 160.02 175.26 0)
  (effects (font (size 1.7 1.7)) (justify left bottom)))
 (label "BUZZ"
  (at 160.02 177.8 0)
  (effects (font (size 1.7 1.7)) (justify left bottom)))
 (label "+5V_PROT"
  (at 30.48 43.18 0)
  (effects (font (size 1.7 1.7)) (justify left bottom)))
 (symbol
  (lib_id "power:PWR_FLAG")
  (at 30.48 43.18 0)
  (unit 1)
  (exclude_from_sim no)
  (in_bom no)
  (on_board yes)
  (dnp no)
  (property "Reference" "#FLG01" (at 30.48 43.18 0) (effects (font (size 1.5 1.5)) (hide yes)))
  (property "Value" "PWR_FLAG" (at 30.48 38.1 0) (effects (font (size 1.5 1.5)) (hide yes)))
  (property "Footprint" "" (at 30.48 43.18 0) (effects (font (size 1.5 1.5)) (hide yes)))
  (property "Datasheet" "" (at 30.48 43.18 0) (effects (font (size 1.5 1.5)) (hide yes)))
  (pin "1"))
 (label "+12V_PROT"
  (at 76.2 43.18 0)
  (effects (font (size 1.7 1.7)) (justify left bottom)))
 (symbol
  (lib_id "power:PWR_FLAG")
  (at 76.2 43.18 0)
  (unit 1)
  (exclude_from_sim no)
  (in_bom no)
  (on_board yes)
  (dnp no)
  (property "Reference" "#FLG02" (at 76.2 43.18 0) (effects (font (size 1.5 1.5)) (hide yes)))
  (property "Value" "PWR_FLAG" (at 76.2 38.1 0) (effects (font (size 1.5 1.5)) (hide yes)))
  (property "Footprint" "" (at 76.2 43.18 0) (effects (font (size 1.5 1.5)) (hide yes)))
  (property "Datasheet" "" (at 76.2 43.18 0) (effects (font (size 1.5 1.5)) (hide yes)))
  (pin "1"))
 (symbol
  (lib_id "power:GND")
  (at 119.38 43.18 180)
  (unit 1)
  (exclude_from_sim no)
  (in_bom no)
  (on_board yes)
  (dnp no)
  (property "Reference" "#PWR008" (at 119.38 43.18 0) (effects (font (size 1.5 1.5)) (hide yes)))
  (property "Value" "GND" (at 119.38 39.37 0) (effects (font (size 1.5 1.5))))
  (property "Footprint" "" (at 119.38 43.18 0) (effects (font (size 1.5 1.5)) (hide yes)))
  (property "Datasheet" "" (at 119.38 43.18 0) (effects (font (size 1.5 1.5)) (hide yes)))
  (pin "1"))
 (symbol
  (lib_id "power:PWR_FLAG")
  (at 119.38 43.18 0)
  (unit 1)
  (exclude_from_sim no)
  (in_bom no)
  (on_board yes)
  (dnp no)
  (property "Reference" "#FLG03" (at 119.38 43.18 0) (effects (font (size 1.5 1.5)) (hide yes)))
  (property "Value" "PWR_FLAG" (at 119.38 38.1 0) (effects (font (size 1.5 1.5)) (hide yes)))
  (property "Footprint" "" (at 119.38 43.18 0) (effects (font (size 1.5 1.5)) (hide yes)))
  (property "Datasheet" "" (at 119.38 43.18 0) (effects (font (size 1.5 1.5)) (hide yes)))
  (pin "1"))
 (text "Real strip: BTF FCOB WS2811 12 V, 720 LED/m, 20 pixels/m.\nFour 50 mm pixels = 200 mm; design maximum is 2 W.\nENC1 and its R/C network are removed in E.9; all user input is touch.\nVerify Q1 E/B/C against the exact manufacturer's datasheet before soldering."
  (exclude_from_sim no)
  (at 20.32 198.12 0)
  (effects (font (size 1.15 1.15)) (justify left bottom)))
 (sheet_instances
  (path ""
   (page "1")))
 (embedded_fonts no))
